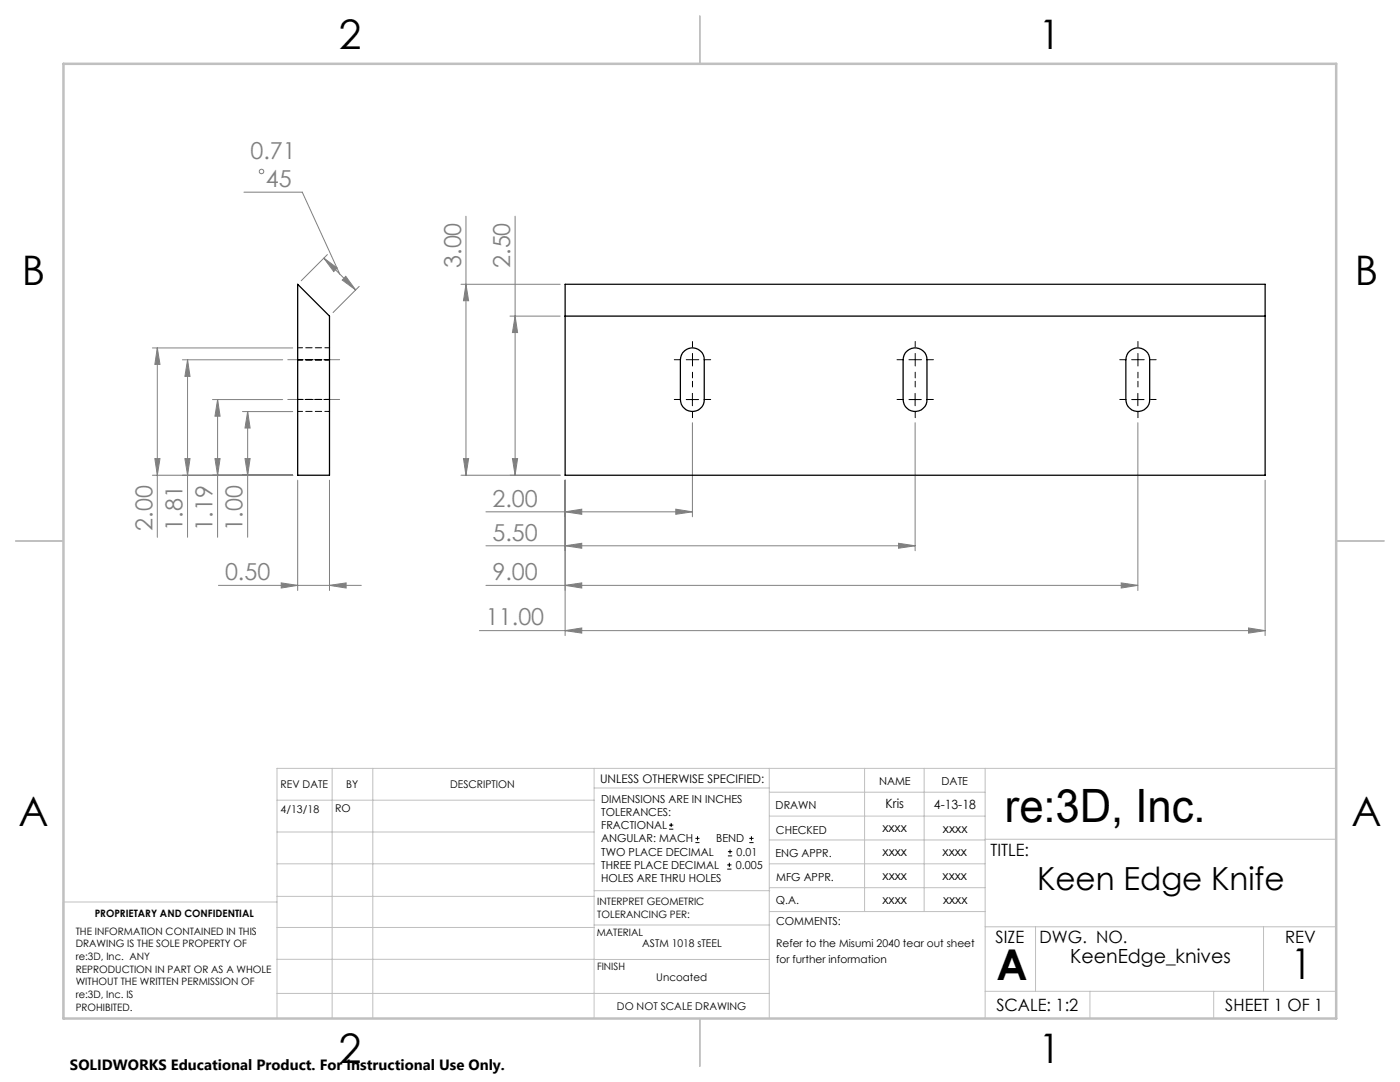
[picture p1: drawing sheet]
<svg xmlns="http://www.w3.org/2000/svg" width="279mm" height="216mm" viewBox="0 0 279 216" stroke-linecap="round" stroke-linejoin="round" font-family="sans-serif">
<g fill="none" stroke="#808080" stroke-width=".2">
<path d="M48.7 38.3h11.6l7.5 16.4M64.6 51.5l2.7 2-.7 .7zM64.6 51.5l6.4 6.4M65.3 50.8l-5.2 5.2M69 55.1l2 2.8-2.7-2zM71.7 57.2l-5.2 5.2M92 56.7h19.8M93 43.1v51.7M93 56.7l.5 3.3h-1zM102.8 43.1v51.7M30.4 69.4h28M31.4 69.4l.5 3.3h-1z"/>
<path d="M31.4 69.4v37.8M36.4 71.8h20M37.4 71.8v35.4M37.4 71.8l.5 3.3h-1zM42.4 79.7h14M43.4 79.7v27.5M43.4 79.7l.5 3.3h-1zM101.8 63.1h10M102.8 63.1l.5 3.3h-1zM30.4 94.8h28M30.9 91.5h1l-.5 3.3zM36.9 91.5h1l-.5 3.3z"/>
<path d="M42.9 91.5h1l-.5 3.3zM48.4 82.1h10M48.9 91.5h1l-.5 3.3zM49.4 82.1v25.1M49.4 82.1l.5 3.3h-1zM59.4 95.8v22M65.8 95.8v22M92 94.8h19.8M92.5 91.5h1l-.5 3.3zM102.3 91.5h1l-.5 3.3zM112.8 95.8v31M138.2 84.3v18.8"/>
<path d="M182.6 84.3v25.6M227.1 84.3v33.5M252.5 95.8v31M43.6 116.8h28.5M56.1 116.3l3.3 .5-3.3 .5zM65.8 116.8l3.3-.5v1zM97 116.8h130.1M97 102.1h41.2M97 108.9h85.6M112.8 102.1l3.3-.5v1zM112.8 108.9l3.3-.5v1zM112.8 116.8l3.3-.5v1z"/>
<path d="M134.9 101.6l3.3 .5-3.3 .5zM179.3 108.4l3.3 .5-3.3 .5zM223.8 116.3l3.3 .5-3.3 .5zM95.7 125.8h156.8M112.8 125.8l3.3-.5v1zM249.2 125.3l3.3 .5-3.3 .5z"/>
<circle cx="52.2" cy="34.2" r=".44"/>
</g>
<g fill="none" stroke="#000" stroke-width=".2">
<path d="M136.9 79.7h2.5M138.2 78.5v2.5M181.4 79.7h2.5M182.6 78.5v2.5M225.8 79.7h2.5M227.1 78.5v2.5M133.5 165.5h.9M133.5 164.6h.9M133.9 164.2v.8M138.8 168.1h.8M138.8 167.3h.8M139.2 166.9v.8"/>
<path d="M145.1 173.4h.9M145.1 172.6h.9M145.3 170.8h.8M145.3 169.9h.8M145.6 172.2v.8M145.7 169.5v.9M149.5 168.1h.9M149.5 167.3h.9M150 166.9v.8"/>
</g>
<g fill="none" stroke="#000" stroke-width=".2" stroke-dasharray="15.2 1.3 1.3 1.3">
<path d="M135.7 79.7h-1.1M135.7 71.8h-1.1M138.2 77.2v-1.1M138.2 71.8v-1.3M138.2 71.8h-1.2M138.2 71.8v1.2M138.2 71.8h1.3M138.2 69.3v-1.2M138.2 74.3v1.1M140.7 79.7h1.1M140.7 71.8h1.1M180.2 79.7h-1.2"/>
<path d="M180.2 71.8h-1.2M182.7 77.2v-1.1M182.7 71.8v-1.3M182.7 71.8h-1.3M182.7 71.8v1.2M182.7 71.8h1.2M182.7 69.3v-1.2M182.7 74.3v1.1M185.2 79.7h1.1M185.2 71.8h1.1M224.6 79.7h-1.1M224.6 71.8h-1.1"/>
<path d="M227.1 77.2v-1.1M227.1 71.8v-1.3M227.1 71.8h-1.2M227.1 71.8v1.2M227.1 71.8h1.3M227.1 69.3v-1.2M227.1 74.3v1.1M229.6 79.7h1.1M229.6 71.8h1.1M138.2 82.2v1.1M182.7 82.2v1.1M227.1 82.2v1.1"/>
</g>
<path d="M57.4 79.7h10.4M57.4 71.8h10.4" fill="none" stroke="#808080" stroke-width=".2" stroke-dasharray="15.2 1.3 1.3 1.3" stroke-dashoffset="12"/>
<g fill="none" stroke="#c0c0c0" stroke-width=".2">
<path d="M55.3 159.7h63.3M66.3 153.3v49.9M74.4 153.3v49.9M118.6 153.3v49.9M118.6 157.2h34.9M153.5 153.3v49.9M153.5 158.1h43.1M172.5 153.3v28.6M184.4 153.3v28.6M196.6 153.3v49.9M266.7 153.3h-211.4v49.9M55.3 178.9h63.3"/>
<path d="M55.3 172.4h63.3M55.3 166h63.3M55.3 180h-42.7v23.2M118.6 177.7h35M153.5 167.6h43.1M153.5 162.8h43.1M153.5 172.4h43.1M153.5 177.1h43.1M196.6 167.5h70.1M55.3 198.2h98.2M55.3 191.4l98.2 .1M55.3 185.1h63.3"/>
<path d="M118.6 184.6h35M153.6 181.9h43M196.6 197.8h70.1M196.6 184.9h70.1M206.7 184.9v12.9M217.5 197.8v5.4M242.2 197.8v5.4M252.2 184.9v12.9"/>
</g>
<path d="M139.7 3.2v9.5M3.1 107.9h9.6M266.7 107.9h9.5M139.7 203.2v9.6" fill="none" stroke="#c0c0c0" stroke-width=".25"/>
<path d="M12.7 12.7h254v190.5h-254z" fill="none" stroke="#c0c0c0" stroke-width=".5"/>
<g fill="#808080">
<path d="M112.8 125.8l3.3-.5v1zM249.2 125.3l3.3 .5-3.3 .5zM56.1 116.3l3.3 .5-3.3 .5zM65.8 116.8l3.3-.5v1zM69 55.1l2 2.8-2.7-2zM64.6 51.5l2.7 2-.7 .7z"/>
<path d="M112.8 102.1l3.3-.5v1zM134.9 101.6l3.3 .5-3.3 .5zM112.8 108.9l3.3-.5v1zM179.3 108.4l3.3 .5-3.3 .5zM112.8 116.8l3.3-.5v1zM223.8 116.3l3.3 .5-3.3 .5z"/>
<path d="M92.5 91.5h1l-.5 3.3zM93 56.7l.5 3.3h-1zM48.9 91.5h1l-.5 3.3zM49.4 82.1l.5 3.3h-1zM42.9 91.5h1l-.5 3.3zM43.4 79.7l.5 3.3h-1zM36.9 91.5h1l-.5 3.3zM37.4 71.8l.5 3.3h-1zM30.9 91.5h1l-.5 3.3zM31.4 69.4l.5 3.3h-1z"/>
<path d="M102.8 63.1l.5 3.3h-1zM102.3 91.5h1l-.5 3.3z"/>
</g>
<path d="M59.4 56.7l6.4 6.4v31.7h-6.4zM112.8 56.7h139.7v38.1h-139.7zM112.8 63.1h139.7M136.2 70.4a2.38 2.38 0 0 1 2.7-.9 2.38 2.38 0 0 1 1.6 2.3v7.9a2.38 2.38 0 0 1-2.3 2.4 2.38 2.38 0 0 1-2.4-2.4v-7.9zM180.7 70.4a2.38 2.38 0 0 1 2.7-.9 2.38 2.38 0 0 1 1.6 2.3v7.9a2.38 2.38 0 0 1-2.4 2.4 2.38 2.38 0 0 1-2.4-2.4v-7.9zM225.1 70.4a2.38 2.38 0 0 1 2.7-.9 2.38 2.38 0 0 1 1.6 2.3v7.9a2.38 2.38 0 0 1-2.3 2.4 2.38 2.38 0 0 1-2.4-2.4v-7.9z" fill="none" stroke="#000" stroke-width=".25"/>
<path d="M59.4 79.7h6.4M59.4 71.8h6.4M65.8 69.4h-6.4M59.4 82.1h6.4" fill="none" stroke="#000" stroke-width=".2" stroke-dasharray="1.3 .6" stroke-dashoffset=".3"/>
<text font-size="9.2" x="200.5" y="164.1">re:3D, Inc.</text>
<g font-size="8.5">
<text x="198.9" y="195.5">A</text>
<text x="257.6" y="195.4">1</text>
</g>
<g font-size="8.1">
<text x="67.6" y="9.7">2</text>
<text x="207.3" y="9.7">1</text>
<text x="4.4" y="57">B</text>
<text x="270.4" y="57">B</text>
<text x="3.7" y="164.9">A</text>
<text x="269.7" y="164.9">A</text>
<text x="67.6" y="212.2">2</text>
<text x="207.3" y="212.2">1</text>
</g>
<text font-size="6.3" x="207" y="177.5">Keen Edge Knife</text>
<g font-size="4.7" fill="#808080">
<text x="50" y="31.7">0.71</text>
<text x="53.1" y="37.2">45</text>
<text x="92" y="53.5" transform="rotate(-90 92 53.5)">3.00</text>
<text x="101.8" y="53.5" transform="rotate(-90 101.8 53.5)">2.50</text>
<text x="98.3" y="101.1">2.00</text>
<text x="30.4" y="105.9" transform="rotate(-90 30.4 105.9)">2.00</text>
<text x="36.4" y="105.9" transform="rotate(-90 36.4 105.9)">1.81</text>
<text x="42.4" y="105.9" transform="rotate(-90 42.4 105.9)">1.19</text>
<text x="48.4" y="105.9" transform="rotate(-90 48.4 105.9)">1.00</text>
<text x="98.3" y="107.9">5.50</text>
<text x="44.9" y="115.8">0.50</text>
<text x="98.3" y="115.8">9.00</text>
<text x="97" y="124.8">11.00</text>
</g>
<text font-size="3.9" x="213.6" y="192.1">KeenEdge_knives</text>
<g font-size="3.4">
<text x="197.7" y="170.8">TITLE:</text>
<text x="198.7" y="188.1">SIZE</text>
<text x="207.5" y="188.1">DWG. NO.</text>
<text x="256.5" y="188.2">REV</text>
<text x="198.8" y="201.7">SCALE: 1:2</text>
<text x="244.5" y="201.7">SHEET 1 OF 1</text>
</g>
<text font-size="3" x="14" y="213.5">SOLIDWORKS Educational Product. For Instructional Use Only.</text>
<g font-size="2.5">
<text x="176.7" y="161.3">Kris</text>
<text x="186.4" y="161.4">4-13-18</text>
<text x="176.1" y="166.1">xxxx</text>
<text x="188.2" y="166.2">xxxx</text>
<text x="176.1" y="170.8">xxxx</text>
<text x="188.1" y="170.8">xxxx</text>
<text x="176.1" y="175.6">xxxx</text>
<text x="188.1" y="175.6">xxxx</text>
<text x="176.1" y="180.4">xxxx</text>
<text x="188.2" y="180.3">xxxx</text>
</g>
<text font-size="2.4" x="119.8" y="156.2">UNLESS OTHERWISE SPECIFIED:</text>
<g font-size="2.2">
<text x="120" y="160.1">DIMENSIONS ARE IN INCHES</text>
<text x="154.8" y="161.4">DRAWN</text>
<text x="175.4" y="156.6">NAME</text>
<text x="187.9" y="156.7">DATE</text>
<text x="120" y="162.8">TOLERANCES:</text>
<text x="120" y="165.4">FRACTIONAL</text>
<text x="154.9" y="166.3">CHECKED</text>
<text x="120" y="173.4">THREE PLACE DECIMAL</text>
<text x="120" y="168.1">ANGULAR: MACH</text>
<text x="120" y="170.7">TWO PLACE DECIMAL</text>
<text x="142.9" y="168.1">BEND</text>
<text x="146.9" y="173.4">0.005</text>
<text x="147" y="170.7">0.01</text>
<text x="154.8" y="171">ENG APPR.</text>
<text x="120" y="176">HOLES ARE THRU HOLES</text>
<text x="154.9" y="175.7">MFG APPR.</text>
<text x="154.9" y="180.4">Q.A.</text>
<text x="154.9" y="184.6">COMMENTS:</text>
</g>
<g font-size="2.1">
<text x="56" y="157.2">REV DATE</text>
<text x="69.1" y="157.2">BY</text>
<text x="89.8" y="157.2">DESCRIPTION</text>
<text x="56" y="162.2">4/13/18</text>
<text x="66.9" y="162.1">RO</text>
<text x="128.2" y="189">ASTM 1018 sTEEL</text>
<text x="154.9" y="189">Refer to the Misumi 2040 tear out sheet</text>
<text x="131" y="195.8">Uncoated</text>
<text x="154.9" y="192.1">for further information</text>
<text x="123.1" y="201.6">DO NOT SCALE DRAWING</text>
</g>
<g font-size="2">
<text x="18.9" y="182.9">PROPRIETARY AND CONFIDENTIAL</text>
<text x="119.2" y="180.6">INTERPRET GEOMETRIC</text>
<text x="119.2" y="183.1">TOLERANCING PER:</text>
<text x="15.1" y="186.5">THE INFORMATION CONTAINED IN THIS</text>
<text x="15.1" y="189">DRAWING IS THE SOLE PROPERTY OF</text>
<text x="15.1" y="191.6">re:3D, Inc. ANY</text>
<text x="119.1" y="186.7">MATERIAL</text>
<text x="15.1" y="194.1">REPRODUCTION IN PART OR AS A WHOLE</text>
<text x="15.1" y="196.6">WITHOUT THE WRITTEN PERMISSION OF</text>
<text x="119.1" y="193.5">FINISH</text>
<text x="15.1" y="199.1">re:3D, Inc. IS</text>
<text x="15.1" y="201.7">PROHIBITED.</text>
</g>
</svg>
